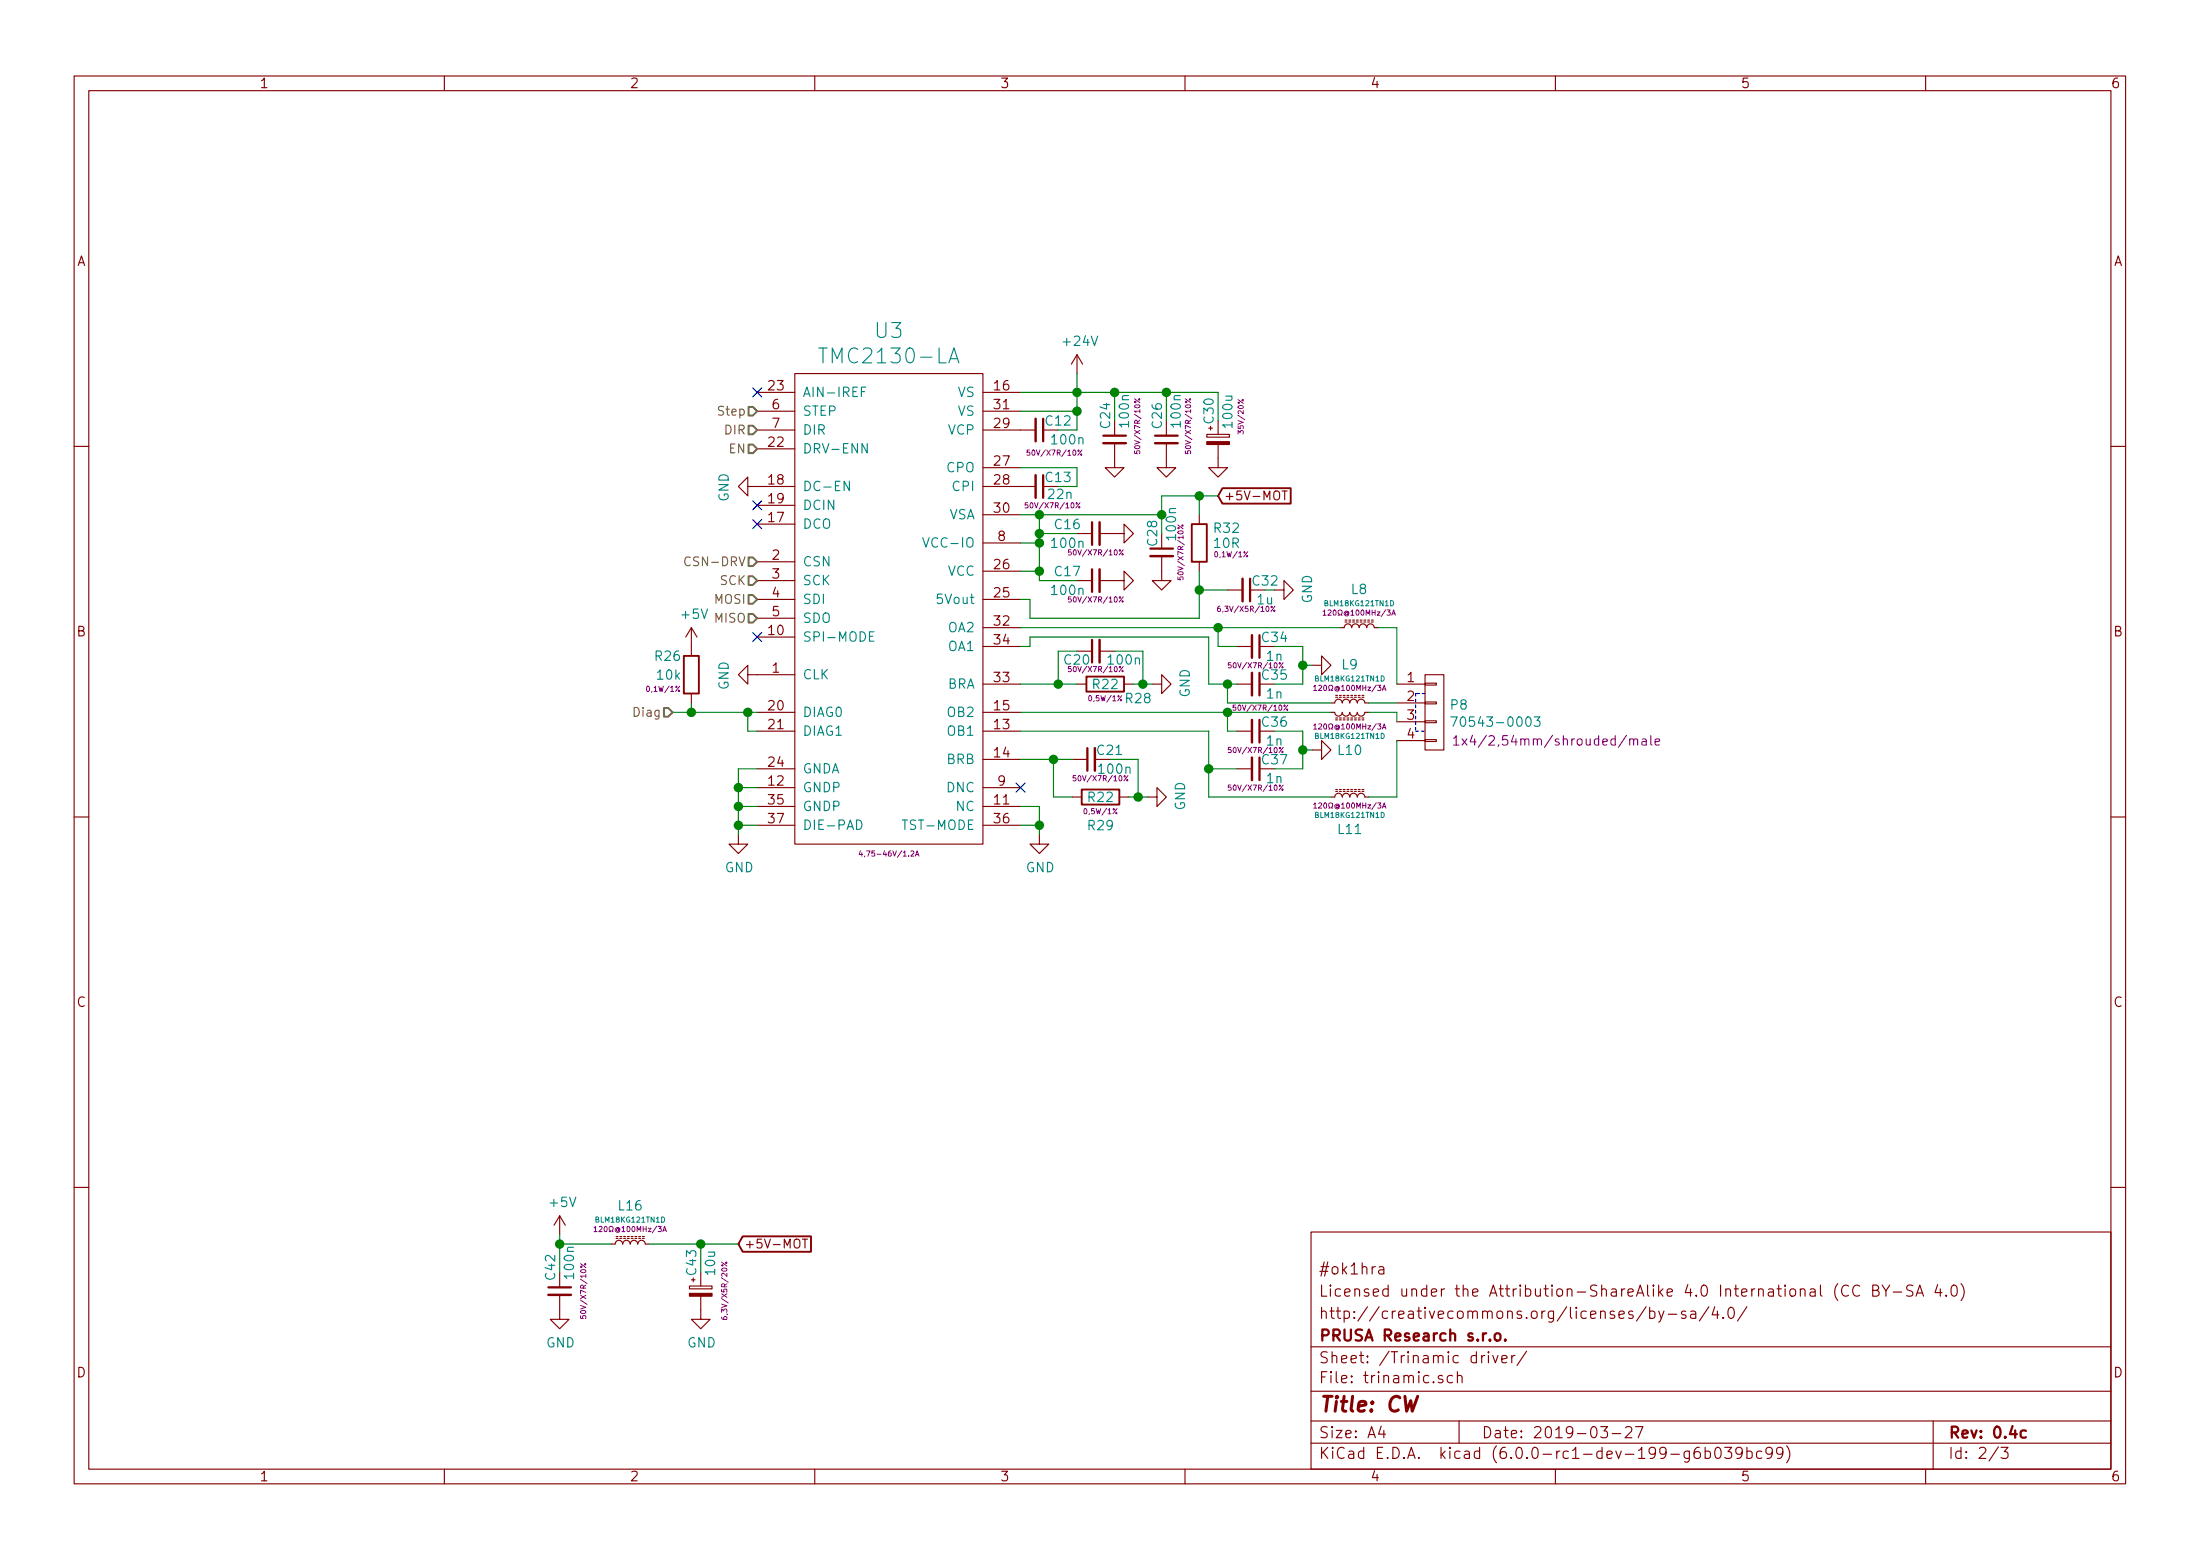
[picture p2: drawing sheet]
EESchema Schematic File Version 4
LIBS:cw-controller-04c-cache
EELAYER 26 0
EELAYER END
$Descr A4 11693 8268
encoding utf-8
Sheet 2 3
Title "CW"
Date "2019-03-27"
Rev "0.4c"
Comp "PRUSA Research s.r.o."
Comment1 "http://creativecommons.org/licenses/by-sa/4.0/"
Comment2 "Licensed under the Attribution-ShareAlike 4.0 International (CC BY-SA 4.0)"
Comment3 "#ok1hra"
Comment4 ""
$EndDescr
$Comp
L cw-controller-04c-rescue:TCM2130-LA-ok1hra-DLP-control-rescue-curwa-rescue-cw-01-rescue-cw-02-rescue-cw-03-rescue-cw-04-rescue-cw-04b-rescue-cw-controller-04b-rescue U3
U 1 1
P 4725 3275
F 0 "U3" H 4725 4806 79  0000 C CNN
F 1 "TMC2130-LA" H 4725 4671 79  0000 C CNN
F 2 "Package_DFN_QFN:QFN-36-1EP_5x6mm_Pitch0.5mm-GNDpad-0.3mm" H 4725 3375 79  0001 C CNN
F 3 "" H 4725 3375 79  0001 C CNN
F 4 "4,75-46V/1.2A" H 4725 2025 28  0000 C CNN "req"
	1    4725 3275
	1    0    0    -1  
$EndComp
NoConn ~ 4025 2075
$Comp
L cw-controller-04c-rescue:GND-power-DLP-control-rescue-curwa-rescue-cw-01-rescue-cw-02-rescue-cw-03-rescue-cw-04-rescue-cw-04b-rescue-cw-controller-04b-rescue #PWR0101
U 1 1
P 4025 2575
F 0 "#PWR0101" H 4025 2325 50  0001 C CNN
F 1 "GND" H 4030 2402 50  0000 C CNN
F 2 "" H 4025 2575 50  0000 C CNN
F 3 "" H 4025 2575 50  0000 C CNN
	1    4025 2575
	0    1    1    0   
$EndComp
NoConn ~ 4025 2675
NoConn ~ 4025 2775
NoConn ~ 4025 3375
$Comp
L cw-controller-04c-rescue:GND-power-DLP-control-rescue-curwa-rescue-cw-01-rescue-cw-02-rescue-cw-03-rescue-cw-04-rescue-cw-04b-rescue-cw-controller-04b-rescue #PWR0102
U 1 1
P 4025 3575
F 0 "#PWR0102" H 4025 3325 50  0001 C CNN
F 1 "GND" H 4030 3402 50  0000 C CNN
F 2 "" H 4025 3575 50  0000 C CNN
F 3 "" H 4025 3575 50  0000 C CNN
	1    4025 3575
	0    1    1    0   
$EndComp
$Comp
L cw-controller-04c-rescue:+5V-power-DLP-control-rescue-curwa-rescue-cw-01-rescue-cw-02-rescue-cw-03-rescue-cw-04-rescue-cw-04b-rescue-cw-controller-04b-rescue #PWR097
U 1 1
P 3675 3425
F 0 "#PWR097" H 3675 3275 50  0001 C CNN
F 1 "+5V" H 3690 3598 50  0000 C CNN
F 2 "" H 3675 3425 50  0000 C CNN
F 3 "" H 3675 3425 50  0000 C CNN
	1    3675 3425
	1    0    0    -1  
$EndComp
$Comp
L cw-controller-04c-rescue:R-device-DLP-control-rescue-curwa-rescue-cw-01-rescue-cw-02-rescue-cw-03-rescue-cw-04-rescue-cw-04b-rescue-cw-controller-04b-rescue R26
U 1 1
P 3675 3575
F 0 "R26" H 3725 3675 50  0000 L CNN
F 1 "10k" H 3725 3575 50  0000 L CNN
F 2 "Resistor_SMD:R_0603" V 3605 3575 50  0001 C CNN
F 3 "" H 3675 3575 50  0001 C CNN
F 4 "0,1W/1%" H 3825 3500 28  0000 C CNN "req"
	1    3675 3575
	-1   0    0    -1  
$EndComp
Wire Wire Line
	3575 3775 3675 3775
Wire Wire Line
	3675 3725 3675 3775
Connection ~ 3675 3775
Wire Wire Line
	4025 3875 3975 3875
Wire Wire Line
	3975 3875 3975 3775
Connection ~ 3975 3775
$Comp
L cw-controller-04c-rescue:GND-power-DLP-control-rescue-curwa-rescue-cw-01-rescue-cw-02-rescue-cw-03-rescue-cw-04-rescue-cw-04b-rescue-cw-controller-04b-rescue #PWR099
U 1 1
P 3925 4425
F 0 "#PWR099" H 3925 4175 50  0001 C CNN
F 1 "GND" H 3930 4252 50  0000 C CNN
F 2 "" H 3925 4425 50  0000 C CNN
F 3 "" H 3925 4425 50  0000 C CNN
	1    3925 4425
	1    0    0    -1  
$EndComp
Wire Wire Line
	3925 4075 3925 4175
Wire Wire Line
	3925 4075 4025 4075
Wire Wire Line
	4025 4175 3925 4175
Connection ~ 3925 4175
Wire Wire Line
	4025 4275 3925 4275
Connection ~ 3925 4275
Wire Wire Line
	4025 4375 3925 4375
Connection ~ 3925 4375
$Comp
L cw-controller-04c-rescue:+24V-power-DLP-control-rescue-curwa-rescue-cw-01-rescue-cw-02-rescue-cw-03-rescue-cw-04-rescue-cw-04b-rescue-cw-controller-04b-rescue #PWR0107
U 1 1
P 5725 1975
F 0 "#PWR0107" H 5725 1825 50  0001 C CNN
F 1 "+24V" H 5740 2148 50  0000 C CNN
F 2 "" H 5725 1975 50  0000 C CNN
F 3 "" H 5725 1975 50  0000 C CNN
	1    5725 1975
	1    0    0    -1  
$EndComp
$Comp
L cw-controller-04c-rescue:C_Small-device-DLP-control-rescue-curwa-rescue-cw-01-rescue-cw-02-rescue-cw-03-rescue-cw-04-rescue-cw-04b-rescue-cw-controller-04b-rescue C12
U 1 1
P 5525 2275
F 0 "C12" V 5475 2375 50  0000 C CNN
F 1 "100n" V 5575 2425 50  0000 C CNN
F 2 "Capacitor_SMD:C_0603" H 5525 2275 50  0001 C CNN
F 3 "" H 5525 2275 50  0000 C CNN
F 4 "" V 5625 2425 20  0001 C CNN "Req"
F 5 "50V/X7R/10%" V 5645 2355 28  0000 C CNN "req"
	1    5525 2275
	0    1    1    0   
$EndComp
Wire Wire Line
	5725 1975 5725 2075
Wire Wire Line
	5725 2275 5625 2275
Wire Wire Line
	5425 2175 5725 2175
Connection ~ 5725 2175
Wire Wire Line
	5425 2075 5725 2075
Connection ~ 5725 2075
$Comp
L cw-controller-04c-rescue:C_Small-device-DLP-control-rescue-curwa-rescue-cw-01-rescue-cw-02-rescue-cw-03-rescue-cw-04-rescue-cw-04b-rescue-cw-controller-04b-rescue C13
U 1 1
P 5525 2575
F 0 "C13" V 5475 2675 50  0000 C CNN
F 1 "22n" V 5565 2685 50  0000 C CNN
F 2 "Capacitor_SMD:C_0603" H 5525 2575 50  0001 C CNN
F 3 "" H 5525 2575 50  0000 C CNN
F 4 "" V 5625 2725 20  0001 C CNN "Req"
F 5 "50V/X7R/10%" V 5625 2645 28  0000 C CNN "req"
	1    5525 2575
	0    1    1    0   
$EndComp
Wire Wire Line
	5425 2475 5725 2475
Wire Wire Line
	5725 2475 5725 2575
Wire Wire Line
	5725 2575 5625 2575
$Comp
L cw-controller-04c-rescue:C_Small-device-DLP-control-rescue-curwa-rescue-cw-01-rescue-cw-02-rescue-cw-03-rescue-cw-04-rescue-cw-04b-rescue-cw-controller-04b-rescue C24
U 1 1
P 5925 2325
F 0 "C24" V 5875 2450 50  0000 C CNN
F 1 "100n" V 5975 2475 50  0000 C CNN
F 2 "Capacitor_SMD:C_0603" H 5925 2325 50  0001 C CNN
F 3 "" H 5925 2325 50  0000 C CNN
F 4 "" V 6025 2425 20  0001 C CNN "Req"
F 5 "50V/X7R/10%" V 6045 2395 28  0000 C CNN "req"
	1    5925 2325
	1    0    0    -1  
$EndComp
$Comp
L cw-controller-04c-rescue:C_Small-device-DLP-control-rescue-curwa-rescue-cw-01-rescue-cw-02-rescue-cw-03-rescue-cw-04-rescue-cw-04b-rescue-cw-controller-04b-rescue C26
U 1 1
P 6200 2325
F 0 "C26" V 6150 2450 50  0000 C CNN
F 1 "100n" V 6250 2475 50  0000 C CNN
F 2 "Capacitor_SMD:C_0603" H 6200 2325 50  0001 C CNN
F 3 "" H 6200 2325 50  0000 C CNN
F 4 "" V 6300 2425 20  0001 C CNN "Req"
F 5 "50V/X7R/10%" V 6315 2395 28  0000 C CNN "req"
	1    6200 2325
	1    0    0    -1  
$EndComp
$Comp
L cw-controller-04c-rescue:CP_Small-device-DLP-control-rescue-curwa-rescue-cw-01-rescue-cw-02-rescue-cw-03-rescue-cw-04-rescue-cw-04b-rescue-cw-controller-04b-rescue C30
U 1 1
P 6475 2325
F 0 "C30" V 6425 2400 50  0000 L CNN
F 1 "100u" V 6525 2375 50  0000 L CNN
F 2 "Capacitor_SMD:c_elec_6.3x7.7" H 6475 2325 50  0001 C CNN
F 3 "" H 6475 2325 50  0001 C CNN
F 4 "" V 6575 2525 20  0001 C CNN "Req"
F 5 "35V/20%" V 6595 2445 28  0000 C CNN "req"
	1    6475 2325
	1    0    0    -1  
$EndComp
Wire Wire Line
	6475 2075 6475 2225
Wire Wire Line
	6200 2225 6200 2075
Connection ~ 6200 2075
Wire Wire Line
	5925 2225 5925 2075
Connection ~ 5925 2075
$Comp
L cw-controller-04c-rescue:GND-power-DLP-control-rescue-curwa-rescue-cw-01-rescue-cw-02-rescue-cw-03-rescue-cw-04-rescue-cw-04b-rescue-cw-controller-04b-rescue #PWR0113
U 1 1
P 5925 2425
F 0 "#PWR0113" H 5925 2175 50  0001 C CNN
F 1 "GND" H 5930 2252 50  0001 C CNN
F 2 "" H 5925 2425 50  0000 C CNN
F 3 "" H 5925 2425 50  0000 C CNN
	1    5925 2425
	1    0    0    -1  
$EndComp
$Comp
L cw-controller-04c-rescue:GND-power-DLP-control-rescue-curwa-rescue-cw-01-rescue-cw-02-rescue-cw-03-rescue-cw-04-rescue-cw-04b-rescue-cw-controller-04b-rescue #PWR0115
U 1 1
P 6200 2425
F 0 "#PWR0115" H 6200 2175 50  0001 C CNN
F 1 "GND" H 6205 2252 50  0001 C CNN
F 2 "" H 6200 2425 50  0000 C CNN
F 3 "" H 6200 2425 50  0000 C CNN
	1    6200 2425
	1    0    0    -1  
$EndComp
$Comp
L cw-controller-04c-rescue:GND-power-DLP-control-rescue-curwa-rescue-cw-01-rescue-cw-02-rescue-cw-03-rescue-cw-04-rescue-cw-04b-rescue-cw-controller-04b-rescue #PWR0123
U 1 1
P 6475 2425
F 0 "#PWR0123" H 6475 2175 50  0001 C CNN
F 1 "GND" H 6480 2252 50  0001 C CNN
F 2 "" H 6475 2425 50  0000 C CNN
F 3 "" H 6475 2425 50  0000 C CNN
	1    6475 2425
	1    0    0    -1  
$EndComp
Text GLabel 3925 6600 2    47   Input ~ 0
+5V-MOT
$Comp
L cw-controller-04c-rescue:+5V-power-DLP-control-rescue-curwa-rescue-cw-01-rescue-cw-02-rescue-cw-03-rescue-cw-04-rescue-cw-04b-rescue-cw-controller-04b-rescue #PWR0135
U 1 1
P 2975 6550
F 0 "#PWR0135" H 2975 6400 50  0001 C CNN
F 1 "+5V" H 2990 6723 50  0000 C CNN
F 2 "" H 2975 6550 50  0000 C CNN
F 3 "" H 2975 6550 50  0000 C CNN
	1    2975 6550
	1    0    0    -1  
$EndComp
$Comp
L cw-controller-04c-rescue:L_Core_Ferrite_Small-device-DLP-control-rescue-curwa-rescue-cw-01-rescue-cw-02-rescue-cw-03-rescue-cw-04-rescue-cw-04b-rescue-cw-controller-04b-rescue L16
U 1 1
P 3350 6600
F 0 "L16" V 3550 6600 50  0000 C CNN
F 1 "BLM18KG121TN1D" V 3475 6600 28  0000 C CNN
F 2 "Resistor_SMD:R_0603" H 3350 6600 50  0001 C CNN
F 3 "" H 3350 6600 50  0001 C CNN
F 4 "120Ω@100MHz/3A" V 3425 6600 28  0000 C CNN "req"
	1    3350 6600
	0    -1   -1   0   
$EndComp
$Comp
L cw-controller-04c-rescue:CP_Small-device-DLP-control-rescue-curwa-rescue-cw-01-rescue-cw-02-rescue-cw-03-rescue-cw-04-rescue-cw-04b-rescue-cw-controller-04b-rescue C43
U 1 1
P 3725 6850
F 0 "C43" V 3675 6925 50  0000 L CNN
F 1 "10u" V 3775 6925 50  0000 L CNN
F 2 "Capacitor_SMD:C_0603" H 3725 6850 50  0001 C CNN
F 3 "" H 3725 6850 50  0000 C CNN
F 4 "" V 3825 6950 20  0001 C CNN "Req"
F 5 "6,3V/X5R/20%" V 3850 6850 28  0000 C CNN "req"
	1    3725 6850
	1    0    0    -1  
$EndComp
$Comp
L cw-controller-04c-rescue:C_Small-device-DLP-control-rescue-curwa-rescue-cw-01-rescue-cw-02-rescue-cw-03-rescue-cw-04-rescue-cw-04b-rescue-cw-controller-04b-rescue C42
U 1 1
P 2975 6850
F 0 "C42" V 2925 6975 50  0000 C CNN
F 1 "100n" V 3025 7000 50  0000 C CNN
F 2 "Capacitor_SMD:C_0603" H 2975 6850 50  0001 C CNN
F 3 "" H 2975 6850 50  0000 C CNN
F 4 "" V 3075 6950 20  0001 C CNN "Req"
F 5 "50V/X7R/10%" V 3100 6850 28  0000 C CNN "req"
	1    2975 6850
	1    0    0    -1  
$EndComp
$Comp
L cw-controller-04c-rescue:GND-power-DLP-control-rescue-curwa-rescue-cw-01-rescue-cw-02-rescue-cw-03-rescue-cw-04-rescue-cw-04b-rescue-cw-controller-04b-rescue #PWR0136
U 1 1
P 2975 6950
F 0 "#PWR0136" H 2975 6700 50  0001 C CNN
F 1 "GND" H 2980 6777 50  0000 C CNN
F 2 "" H 2975 6950 50  0000 C CNN
F 3 "" H 2975 6950 50  0000 C CNN
	1    2975 6950
	1    0    0    -1  
$EndComp
$Comp
L cw-controller-04c-rescue:GND-power-DLP-control-rescue-curwa-rescue-cw-01-rescue-cw-02-rescue-cw-03-rescue-cw-04-rescue-cw-04b-rescue-cw-controller-04b-rescue #PWR0137
U 1 1
P 3725 6950
F 0 "#PWR0137" H 3725 6700 50  0001 C CNN
F 1 "GND" H 3730 6777 50  0000 C CNN
F 2 "" H 3725 6950 50  0000 C CNN
F 3 "" H 3725 6950 50  0000 C CNN
	1    3725 6950
	1    0    0    -1  
$EndComp
Wire Wire Line
	2975 6550 2975 6600
Wire Wire Line
	3250 6600 2975 6600
Connection ~ 2975 6600
Wire Wire Line
	3450 6600 3725 6600
Wire Wire Line
	3725 6750 3725 6600
Connection ~ 3725 6600
Text GLabel 6475 2625 2    47   Input ~ 0
+5V-MOT
Wire Wire Line
	5425 2725 5525 2725
Wire Wire Line
	5425 3025 5525 3025
Wire Wire Line
	5525 2725 5525 2825
Wire Wire Line
	5425 2875 5525 2875
Connection ~ 5525 2875
$Comp
L cw-controller-04c-rescue:C_Small-device-DLP-control-rescue-curwa-rescue-cw-01-rescue-cw-02-rescue-cw-03-rescue-cw-04-rescue-cw-04b-rescue-cw-controller-04b-rescue C17
U 1 1
P 5825 3075
F 0 "C17" V 5775 3225 50  0000 C CNN
F 1 "100n" V 5875 3225 50  0000 C CNN
F 2 "Capacitor_SMD:C_0603" H 5825 3075 50  0001 C CNN
F 3 "" H 5825 3075 50  0000 C CNN
F 4 "" V 5725 3175 20  0001 C CNN "Req"
F 5 "50V/X7R/10%" V 5925 3075 28  0000 C CNN "req"
	1    5825 3075
	0    -1   1    0   
$EndComp
$Comp
L cw-controller-04c-rescue:C_Small-device-DLP-control-rescue-curwa-rescue-cw-01-rescue-cw-02-rescue-cw-03-rescue-cw-04-rescue-cw-04b-rescue-cw-controller-04b-rescue C16
U 1 1
P 5825 2825
F 0 "C16" V 5775 2975 50  0000 C CNN
F 1 "100n" V 5875 2975 50  0000 C CNN
F 2 "Capacitor_SMD:C_0603" H 5825 2825 50  0001 C CNN
F 3 "" H 5825 2825 50  0000 C CNN
F 4 "" V 5925 2925 20  0001 C CNN "Req"
F 5 "50V/X7R/10%" V 5925 2825 28  0000 C CNN "req"
	1    5825 2825
	0    -1   1    0   
$EndComp
$Comp
L cw-controller-04c-rescue:C_Small-device-DLP-control-rescue-curwa-rescue-cw-01-rescue-cw-02-rescue-cw-03-rescue-cw-04-rescue-cw-04b-rescue-cw-controller-04b-rescue C28
U 1 1
P 6175 2925
F 0 "C28" V 6125 3025 50  0000 C CNN
F 1 "100n" V 6225 3075 50  0000 C CNN
F 2 "Capacitor_SMD:C_0603" H 6175 2925 50  0001 C CNN
F 3 "" H 6175 2925 50  0000 C CNN
F 4 "" V 6275 2975 20  0001 C CNN "Req"
F 5 "50V/X7R/10%" V 6275 2925 28  0000 C CNN "req"
	1    6175 2925
	1    0    0    -1  
$EndComp
$Comp
L cw-controller-04c-rescue:GND-power-DLP-control-rescue-curwa-rescue-cw-01-rescue-cw-02-rescue-cw-03-rescue-cw-04-rescue-cw-04b-rescue-cw-controller-04b-rescue #PWR0121
U 1 1
P 6175 3025
F 0 "#PWR0121" H 6175 2775 50  0001 C CNN
F 1 "GND" H 6175 2875 50  0001 C CNN
F 2 "" H 6175 3025 50  0000 C CNN
F 3 "" H 6175 3025 50  0000 C CNN
	1    6175 3025
	1    0    0    -1  
$EndComp
$Comp
L cw-controller-04c-rescue:GND-power-DLP-control-rescue-curwa-rescue-cw-01-rescue-cw-02-rescue-cw-03-rescue-cw-04-rescue-cw-04b-rescue-cw-controller-04b-rescue #PWR0109
U 1 1
P 5925 2825
F 0 "#PWR0109" H 5925 2575 50  0001 C CNN
F 1 "GND" H 5930 2652 50  0001 C CNN
F 2 "" H 5925 2825 50  0000 C CNN
F 3 "" H 5925 2825 50  0000 C CNN
	1    5925 2825
	0    -1   -1   0   
$EndComp
$Comp
L cw-controller-04c-rescue:GND-power-DLP-control-rescue-curwa-rescue-cw-01-rescue-cw-02-rescue-cw-03-rescue-cw-04-rescue-cw-04b-rescue-cw-controller-04b-rescue #PWR0110
U 1 1
P 5925 3075
F 0 "#PWR0110" H 5925 2825 50  0001 C CNN
F 1 "GND" H 5930 2902 50  0001 C CNN
F 2 "" H 5925 3075 50  0000 C CNN
F 3 "" H 5925 3075 50  0000 C CNN
	1    5925 3075
	0    -1   -1   0   
$EndComp
Wire Wire Line
	6175 2825 6175 2725
$Comp
L cw-controller-04c-rescue:R-device-DLP-control-rescue-curwa-rescue-cw-01-rescue-cw-02-rescue-cw-03-rescue-cw-04-rescue-cw-04b-rescue-cw-controller-04b-rescue R32
U 1 1
P 6375 2875
F 0 "R32" H 6445 2955 50  0000 L CNN
F 1 "10R" H 6445 2875 50  0000 L CNN
F 2 "Resistor_SMD:R_0603" V 6305 2875 50  0001 C CNN
F 3 "" H 6375 2875 50  0001 C CNN
F 4 "0,1W/1%" H 6545 2815 28  0000 C CNN "req"
	1    6375 2875
	1    0    0    -1  
$EndComp
Wire Wire Line
	6375 3025 6375 3125
Wire Wire Line
	6375 2725 6375 2625
Connection ~ 6375 2625
$Comp
L cw-controller-04c-rescue:C_Small-device-DLP-control-rescue-curwa-rescue-cw-01-rescue-cw-02-rescue-cw-03-rescue-cw-04-rescue-cw-04b-rescue-cw-controller-04b-rescue C32
U 1 1
P 6625 3125
F 0 "C32" V 6575 3225 50  0000 C CNN
F 1 "1u" V 6675 3225 50  0000 C CNN
F 2 "Capacitor_SMD:C_0603" H 6625 3125 50  0001 C CNN
F 3 "" H 6625 3125 50  0000 C CNN
F 4 "" V 6725 3275 20  0001 C CNN "Req"
F 5 "6,3V/X5R/10%" V 6725 3125 28  0000 C CNN "req"
	1    6625 3125
	0    1    1    0   
$EndComp
$Comp
L cw-controller-04c-rescue:GND-power-DLP-control-rescue-curwa-rescue-cw-01-rescue-cw-02-rescue-cw-03-rescue-cw-04-rescue-cw-04b-rescue-cw-controller-04b-rescue #PWR0125
U 1 1
P 6775 3125
F 0 "#PWR0125" H 6775 2875 50  0001 C CNN
F 1 "GND" H 6780 2952 50  0000 C CNN
F 2 "" H 6775 3125 50  0000 C CNN
F 3 "" H 6775 3125 50  0000 C CNN
	1    6775 3125
	0    -1   -1   0   
$EndComp
Wire Wire Line
	6775 3125 6725 3125
$Comp
L cw-controller-04c-rescue:C_Small-device-DLP-control-rescue-curwa-rescue-cw-01-rescue-cw-02-rescue-cw-03-rescue-cw-04-rescue-cw-04b-rescue-cw-controller-04b-rescue C20
U 1 1
P 5825 3450
F 0 "C20" V 5775 3550 50  0000 C CNN
F 1 "100n" V 5775 3300 50  0000 C CNN
F 2 "Capacitor_SMD:C_0603" H 5825 3450 50  0001 C CNN
F 3 "" H 5825 3450 50  0000 C CNN
F 4 "" V 5875 3300 20  0001 C CNN "Req"
F 5 "50V/X7R/10%" V 5725 3450 28  0000 C CNN "req"
	1    5825 3450
	0    -1   -1   0   
$EndComp
$Comp
L cw-controller-04c-rescue:R-device-DLP-control-rescue-curwa-rescue-cw-01-rescue-cw-02-rescue-cw-03-rescue-cw-04-rescue-cw-04b-rescue-cw-controller-04b-rescue R28
U 1 1
P 5875 3625
F 0 "R28" V 5950 3800 50  0000 C CNN
F 1 "R22" V 5875 3625 50  0000 C CNN
F 2 "Resistor_SMD:R_1206" V 5805 3625 50  0001 C CNN
F 3 "" H 5875 3625 50  0000 C CNN
F 4 "0,5W/1%" V 5950 3625 28  0000 C CNN "req"
	1    5875 3625
	0    1    1    0   
$EndComp
Wire Wire Line
	5425 3325 6475 3325
Wire Wire Line
	5425 3425 5475 3425
Wire Wire Line
	5475 3425 5475 3375
$Comp
L cw-controller-04c-rescue:GND-power-DLP-control-rescue-curwa-rescue-cw-01-rescue-cw-02-rescue-cw-03-rescue-cw-04-rescue-cw-04b-rescue-cw-controller-04b-rescue #PWR0116
U 1 1
P 6125 3625
F 0 "#PWR0116" H 6125 3375 50  0001 C CNN
F 1 "GND" H 6130 3452 50  0000 C CNN
F 2 "" H 6125 3625 50  0000 C CNN
F 3 "" H 6125 3625 50  0000 C CNN
	1    6125 3625
	0    -1   -1   0   
$EndComp
Wire Wire Line
	5425 3625 5625 3625
Wire Wire Line
	6025 3625 6075 3625
Wire Wire Line
	5925 3450 6075 3450
Wire Wire Line
	6075 3450 6075 3625
Connection ~ 6075 3625
Wire Wire Line
	5725 3450 5625 3450
Wire Wire Line
	5625 3450 5625 3625
Connection ~ 5625 3625
$Comp
L cw-controller-04c-rescue:C_Small-device-DLP-control-rescue-curwa-rescue-cw-01-rescue-cw-02-rescue-cw-03-rescue-cw-04-rescue-cw-04b-rescue-cw-controller-04b-rescue C21
U 1 1
P 5800 4025
F 0 "C21" V 5750 3925 50  0000 C CNN
F 1 "100n" V 5850 3900 50  0000 C CNN
F 2 "Capacitor_SMD:C_0603" H 5800 4025 50  0001 C CNN
F 3 "" H 5800 4025 50  0000 C CNN
F 4 "" V 5850 3875 20  0001 C CNN "Req"
F 5 "50V/X7R/10%" V 5900 3975 28  0000 C CNN "req"
	1    5800 4025
	0    -1   1    0   
$EndComp
$Comp
L cw-controller-04c-rescue:R-device-DLP-control-rescue-curwa-rescue-cw-01-rescue-cw-02-rescue-cw-03-rescue-cw-04-rescue-cw-04b-rescue-cw-controller-04b-rescue R29
U 1 1
P 5850 4225
F 0 "R29" V 6000 4225 50  0000 C CNN
F 1 "R22" V 5850 4225 50  0000 C CNN
F 2 "Resistor_SMD:R_1206" V 5780 4225 50  0001 C CNN
F 3 "" H 5850 4225 50  0000 C CNN
F 4 "0,5W/1%" V 5925 4225 28  0000 C CNN "req"
	1    5850 4225
	0    1    1    0   
$EndComp
$Comp
L cw-controller-04c-rescue:GND-power-DLP-control-rescue-curwa-rescue-cw-01-rescue-cw-02-rescue-cw-03-rescue-cw-04-rescue-cw-04b-rescue-cw-controller-04b-rescue #PWR0117
U 1 1
P 6100 4225
F 0 "#PWR0117" H 6100 3975 50  0001 C CNN
F 1 "GND" H 6105 4052 50  0000 C CNN
F 2 "" H 6100 4225 50  0000 C CNN
F 3 "" H 6100 4225 50  0000 C CNN
	1    6100 4225
	0    -1   -1   0   
$EndComp
Wire Wire Line
	6000 4225 6050 4225
Wire Wire Line
	5900 4025 6050 4025
Wire Wire Line
	6050 4025 6050 4225
Connection ~ 6050 4225
Wire Wire Line
	5700 4025 5600 4025
Wire Wire Line
	5600 4025 5600 4225
NoConn ~ 5425 4175
$Comp
L cw-controller-04c-rescue:GND-power-DLP-control-rescue-curwa-rescue-cw-01-rescue-cw-02-rescue-cw-03-rescue-cw-04-rescue-cw-04b-rescue-cw-controller-04b-rescue #PWR0105
U 1 1
P 5525 4425
F 0 "#PWR0105" H 5525 4175 50  0001 C CNN
F 1 "GND" H 5530 4252 50  0000 C CNN
F 2 "" H 5525 4425 50  0000 C CNN
F 3 "" H 5525 4425 50  0000 C CNN
	1    5525 4425
	1    0    0    -1  
$EndComp
Wire Wire Line
	5425 4275 5525 4275
Wire Wire Line
	5525 4275 5525 4375
Wire Wire Line
	5425 4375 5525 4375
Connection ~ 5525 4375
$Comp
L cw-controller-04c-rescue:C_Small-device-DLP-control-rescue-curwa-rescue-cw-01-rescue-cw-02-rescue-cw-03-rescue-cw-04-rescue-cw-04b-rescue-cw-controller-04b-rescue C34
U 1 1
P 6675 3425
F 0 "C34" V 6625 3525 50  0000 C CNN
F 1 "1n" V 6725 3525 50  0000 C CNN
F 2 "Capacitor_SMD:C_0603" H 6675 3425 50  0001 C CNN
F 3 "" H 6675 3425 50  0000 C CNN
F 4 "" V 6775 3475 20  0001 C CNN "Req"
F 5 "50V/X7R/10%" V 6775 3425 28  0000 C CNN "req"
	1    6675 3425
	0    1    1    0   
$EndComp
$Comp
L cw-controller-04c-rescue:C_Small-device-DLP-control-rescue-curwa-rescue-cw-01-rescue-cw-02-rescue-cw-03-rescue-cw-04-rescue-cw-04b-rescue-cw-controller-04b-rescue C35
U 1 1
P 6675 3625
F 0 "C35" V 6625 3725 50  0000 C CNN
F 1 "1n" V 6725 3725 50  0000 C CNN
F 2 "Capacitor_SMD:C_0603" H 6675 3625 50  0001 C CNN
F 3 "" H 6675 3625 50  0000 C CNN
F 4 "" V 6775 3775 20  0001 C CNN "Req"
F 5 "50V/X7R/10%" V 6800 3650 28  0000 C CNN "req"
	1    6675 3625
	0    1    1    0   
$EndComp
$Comp
L cw-controller-04c-rescue:L_Core_Ferrite_Small-device-DLP-control-rescue-curwa-rescue-cw-01-rescue-cw-02-rescue-cw-03-rescue-cw-04-rescue-cw-04b-rescue-cw-controller-04b-rescue L8
U 1 1
P 7225 3325
F 0 "L8" V 7425 3325 50  0000 C CNN
F 1 "BLM18KG121TN1D" V 7350 3325 28  0000 C CNN
F 2 "Resistor_SMD:R_0603" H 7225 3325 50  0001 C CNN
F 3 "" H 7225 3325 50  0001 C CNN
F 4 "120Ω@100MHz/3A" V 7300 3325 28  0000 C CNN "req"
	1    7225 3325
	0    -1   -1   0   
$EndComp
$Comp
L cw-controller-04c-rescue:L_Core_Ferrite_Small-device-DLP-control-rescue-curwa-rescue-cw-01-rescue-cw-02-rescue-cw-03-rescue-cw-04-rescue-cw-04b-rescue-cw-controller-04b-rescue L9
U 1 1
P 7175 3725
F 0 "L9" V 7375 3725 50  0000 C CNN
F 1 "BLM18KG121TN1D" V 7300 3725 28  0000 C CNN
F 2 "Resistor_SMD:R_0603" H 7175 3725 50  0001 C CNN
F 3 "" H 7175 3725 50  0001 C CNN
F 4 "120Ω@100MHz/3A" V 7250 3725 28  0000 C CNN "req"
	1    7175 3725
	0    -1   -1   0   
$EndComp
Wire Wire Line
	6475 3325 6475 3425
$Comp
L cw-controller-04c-rescue:GND-power-DLP-control-rescue-curwa-rescue-cw-01-rescue-cw-02-rescue-cw-03-rescue-cw-04-rescue-cw-04b-rescue-cw-controller-04b-rescue #PWR0127
U 1 1
P 6975 3525
F 0 "#PWR0127" H 6975 3275 50  0001 C CNN
F 1 "GND" H 6980 3352 50  0001 C CNN
F 2 "" H 6975 3525 50  0000 C CNN
F 3 "" H 6975 3525 50  0000 C CNN
	1    6975 3525
	0    -1   -1   0   
$EndComp
Wire Wire Line
	6775 3425 6925 3425
Wire Wire Line
	6925 3425 6925 3525
Wire Wire Line
	6925 3625 6775 3625
Wire Wire Line
	6975 3525 6925 3525
Connection ~ 6925 3525
Wire Wire Line
	6425 3625 6525 3625
Wire Wire Line
	6525 3725 7075 3725
$Comp
L cw-controller-04c-rescue:CONN_01X04-conn-DLP-control-rescue-curwa-rescue-cw-01-rescue-cw-02-rescue-cw-03-rescue-cw-04-rescue-cw-04b-rescue-cw-controller-04b-rescue P8
U 1 1
P 7625 3775
F 0 "P8" H 7703 3816 50  0000 L CNN
F 1 "70543-0003" H 7703 3725 50  0000 L CNN
F 2 "Connector_Molex:Pin_1x04-XL" H 7625 3775 50  0001 C CNN
F 3 "" H 7625 3775 50  0001 C CNN
F 4 "1x4/2,54mm/shrouded/male" H 8275 3625 50  0000 C CNN "req"
F 5 "" H 2425 25  50  0001 C CNN "alt"
	1    7625 3775
	1    0    0    -1  
$EndComp
Connection ~ 6525 3625
$Comp
L cw-controller-04c-rescue:C_Small-device-DLP-control-rescue-curwa-rescue-cw-01-rescue-cw-02-rescue-cw-03-rescue-cw-04-rescue-cw-04b-rescue-cw-controller-04b-rescue C36
U 1 1
P 6675 3875
F 0 "C36" V 6625 3975 50  0000 C CNN
F 1 "1n" V 6725 3975 50  0000 C CNN
F 2 "Capacitor_SMD:C_0603" H 6675 3875 50  0001 C CNN
F 3 "" H 6675 3875 50  0000 C CNN
F 4 "" V 6775 3975 20  0001 C CNN "Req"
F 5 "50V/X7R/10%" V 6775 3875 28  0000 C CNN "req"
	1    6675 3875
	0    1    1    0   
$EndComp
$Comp
L cw-controller-04c-rescue:C_Small-device-DLP-control-rescue-curwa-rescue-cw-01-rescue-cw-02-rescue-cw-03-rescue-cw-04-rescue-cw-04b-rescue-cw-controller-04b-rescue C37
U 1 1
P 6675 4075
F 0 "C37" V 6625 4175 50  0000 C CNN
F 1 "1n" V 6725 4175 50  0000 C CNN
F 2 "Capacitor_SMD:C_0603" H 6675 4075 50  0001 C CNN
F 3 "" H 6675 4075 50  0000 C CNN
F 4 "" V 6825 4225 20  0001 C CNN "Req"
F 5 "50V/X7R/10%" V 6775 4075 28  0000 C CNN "req"
	1    6675 4075
	0    1    1    0   
$EndComp
$Comp
L cw-controller-04c-rescue:L_Core_Ferrite_Small-device-DLP-control-rescue-curwa-rescue-cw-01-rescue-cw-02-rescue-cw-03-rescue-cw-04-rescue-cw-04b-rescue-cw-controller-04b-rescue L10
U 1 1
P 7175 3775
F 0 "L10" V 7375 3775 50  0000 C CNN
F 1 "BLM18KG121TN1D" V 7300 3775 28  0000 C CNN
F 2 "Resistor_SMD:R_0603" H 7175 3775 50  0001 C CNN
F 3 "" H 7175 3775 50  0001 C CNN
F 4 "120Ω@100MHz/3A" V 7250 3775 28  0000 C CNN "req"
	1    7175 3775
	0    -1   1    0   
$EndComp
$Comp
L cw-controller-04c-rescue:L_Core_Ferrite_Small-device-DLP-control-rescue-curwa-rescue-cw-01-rescue-cw-02-rescue-cw-03-rescue-cw-04-rescue-cw-04b-rescue-cw-controller-04b-rescue L11
U 1 1
P 7175 4225
F 0 "L11" V 7000 4225 50  0000 C CNN
F 1 "BLM18KG121TN1D" V 7075 4225 28  0000 C CNN
F 2 "Resistor_SMD:R_0603" H 7175 4225 50  0001 C CNN
F 3 "" H 7175 4225 50  0001 C CNN
F 4 "120Ω@100MHz/3A" V 7125 4225 28  0000 C CNN "req"
	1    7175 4225
	0    -1   -1   0   
$EndComp
Wire Wire Line
	7075 3775 6525 3775
$Comp
L cw-controller-04c-rescue:GND-power-DLP-control-rescue-curwa-rescue-cw-01-rescue-cw-02-rescue-cw-03-rescue-cw-04-rescue-cw-04b-rescue-cw-controller-04b-rescue #PWR0128
U 1 1
P 6975 3975
F 0 "#PWR0128" H 6975 3725 50  0001 C CNN
F 1 "GND" H 6980 3802 50  0001 C CNN
F 2 "" H 6975 3975 50  0000 C CNN
F 3 "" H 6975 3975 50  0000 C CNN
	1    6975 3975
	0    -1   -1   0   
$EndComp
Wire Wire Line
	6775 3875 6925 3875
Wire Wire Line
	6925 3875 6925 3975
Wire Wire Line
	6925 4075 6775 4075
Wire Wire Line
	6975 3975 6925 3975
Connection ~ 6925 3975
Wire Wire Line
	6425 4225 7075 4225
Connection ~ 6425 4075
Wire Wire Line
	7325 3325 7425 3325
Wire Wire Line
	7425 3325 7425 3625
Wire Wire Line
	7275 3725 7425 3725
Wire Wire Line
	7275 3775 7425 3775
Wire Wire Line
	7425 3775 7425 3825
Wire Wire Line
	7275 4225 7425 4225
Wire Wire Line
	7425 4225 7425 3925
Wire Notes Line
	7575 3675 7525 3675
Wire Notes Line
	7525 3675 7525 3875
Wire Notes Line
	7525 3875 7575 3875
Wire Wire Line
	6475 3425 6575 3425
Wire Wire Line
	6525 3625 6525 3725
Connection ~ 6475 3325
Wire Wire Line
	5475 3375 6425 3375
Wire Wire Line
	6425 3375 6425 3625
Wire Wire Line
	5425 3775 6525 3775
Connection ~ 6525 3775
Wire Wire Line
	6525 3875 6575 3875
Wire Wire Line
	6425 4075 6425 4225
Wire Wire Line
	6425 3875 6425 4075
Text HLabel 4025 2175 0    47   Input ~ 0
Step
Text HLabel 4025 2275 0    47   Input ~ 0
DIR
Text HLabel 4025 2375 0    47   Input ~ 0
EN
Text HLabel 4025 2975 0    47   Input ~ 0
CSN-DRV
Text HLabel 4025 3075 0    47   Input ~ 0
SCK
Text HLabel 4025 3175 0    47   Input ~ 0
MOSI
Text HLabel 4025 3275 0    47   Input ~ 0
MISO
Text HLabel 3575 3775 0    47   Input ~ 0
Diag
Wire Wire Line
	3675 3775 3975 3775
Wire Wire Line
	3975 3775 4025 3775
Wire Wire Line
	3925 4175 3925 4275
Wire Wire Line
	3925 4275 3925 4375
Wire Wire Line
	3925 4375 3925 4425
Wire Wire Line
	5725 2175 5725 2275
Wire Wire Line
	5725 2075 5725 2175
Wire Wire Line
	5725 2075 5925 2075
Wire Wire Line
	6200 2075 6475 2075
Wire Wire Line
	5925 2075 6200 2075
Wire Wire Line
	2975 6600 2975 6750
Wire Wire Line
	3725 6600 3925 6600
Wire Wire Line
	5525 2875 5525 3025
Wire Wire Line
	5525 3075 5725 3075
Wire Wire Line
	6175 2625 6375 2625
Wire Wire Line
	6375 3125 6525 3125
Wire Wire Line
	6375 2625 6475 2625
Wire Wire Line
	6075 3625 6125 3625
Wire Wire Line
	5625 3625 5725 3625
Wire Wire Line
	6050 4225 6100 4225
Wire Wire Line
	5600 4225 5700 4225
Wire Wire Line
	5525 4375 5525 4425
Wire Wire Line
	6925 3525 6925 3625
Wire Wire Line
	6525 3625 6575 3625
Wire Wire Line
	6925 3975 6925 4075
Wire Wire Line
	6425 4075 6575 4075
Wire Wire Line
	6475 3325 7125 3325
Wire Wire Line
	6525 3775 6525 3875
Wire Wire Line
	5425 4025 5600 4025
Connection ~ 5600 4025
Wire Wire Line
	5425 3875 6425 3875
Wire Wire Line
	5525 2725 6175 2725
Connection ~ 5525 2725
Connection ~ 6175 2725
Wire Wire Line
	6175 2725 6175 2625
Wire Wire Line
	5525 3025 5525 3075
Connection ~ 5525 3025
Wire Wire Line
	5725 2825 5525 2825
Connection ~ 5525 2825
Wire Wire Line
	5525 2825 5525 2875
Wire Wire Line
	5425 3175 5475 3175
Wire Wire Line
	5475 3175 5475 3275
Wire Wire Line
	5475 3275 6375 3275
Wire Wire Line
	6375 3275 6375 3125
Connection ~ 6375 3125
$EndSCHEMATC
